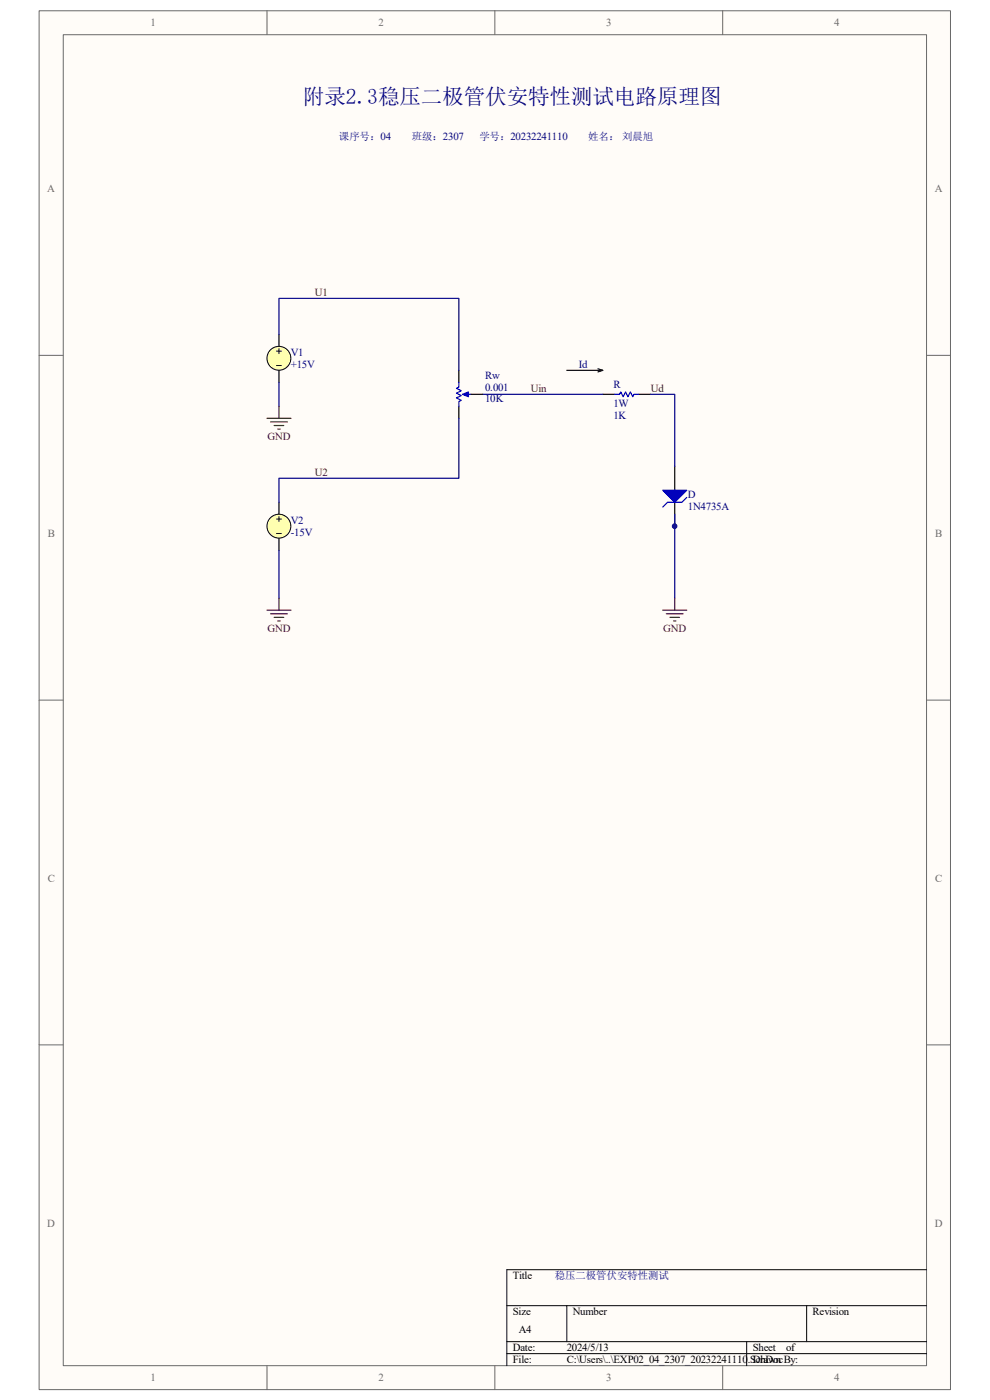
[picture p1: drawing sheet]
<svg xmlns="http://www.w3.org/2000/svg" width="210mm" height="297mm" viewBox="0 0 210 297" stroke-linecap="round" stroke-linejoin="round" font-family="sans-serif">
<path d="M8.3 2.3h193.3v292.5h-193.3z" fill="#fffcf8"/>
<path d="M8.3 2.3h193.3v292.5h-193.3z" fill="none" stroke="#696969" stroke-width=".21"/>
<path d="M13.5 7.4h183.1v282.3h-183.1z" fill="#fffcf8"/>
<g fill="none" stroke="#696969" stroke-width=".21">
<path d="M13.4 7.4h183.2v282.3h-183.2zM56.6 2.3v5M105 2.3v5M153.3 2.3v5M8.3 75.4h5.1M196.6 75.4h5M8.3 148.5h5.1M196.6 148.5h5M8.3 221.7h5.1M196.6 221.7h5M56.6 289.7v5.1M105 289.7v5.1"/>
<path d="M153.3 289.7v5.1"/>
</g>
<path d="M107.5 277h89.1M120.2 277v7.6M171.1 277v7.6M196.6 269.4h-89.1v20.3M107.5 284.6h89.1M107.5 287.2h89.1M158.4 284.6v5.1" fill="none" stroke="#000" stroke-width=".21"/>
<path d="M59.2 70.9v2.6M59.2 78.6v2.5" fill="none" stroke="#000" stroke-width=".25"/>
<circle cx="59.2" cy="76" r="2.53" fill="#ffffb0" stroke="#000" stroke-width=".21"/>
<path d="M58.7 74.5h1M58.7 77.6h1M59.2 74v1" fill="none" stroke="#000" stroke-width=".21"/>
<path d="M97.3 78.6v2.5M97.3 86.2v2.5M99.9 83.7h2.5M59.2 106.6v2.5M59.2 114.2v2.5" fill="none" stroke="#000" stroke-width=".25"/>
<path d="M97.3 81.1v1l-.5 .3 1.1 .5-1.1 .5 1.1 .5-1.1 .5 1.1 .5-.6 .3v1M98.6 83.7h1.3" fill="none" stroke="#00f" stroke-width=".25"/>
<path d="M98.1 83.7l1.3-.5v1z" fill="#00f" stroke="#00f" stroke-width=".25"/>
<circle cx="59.2" cy="111.6" r="2.53" fill="#ffffb0" stroke="#000" stroke-width=".21"/>
<path d="M58.7 110.1h1M58.7 113.2h1M59.2 109.6v1" fill="none" stroke="#000" stroke-width=".21"/>
<path d="M120.2 78.6h7.7M126.9 78.2l1 .4-1 .3M127.9 83.7h2.5M135.5 83.7h2.5M143.1 98.9v5.1M143.1 106.6v5" fill="none" stroke="#000" stroke-width=".25"/>
<path d="M130.4 83.7h1l.3-.5 .5 1 .5-1 .5 1 .5-1 .5 1 .3-.5h1M145.7 105.5l-1 1.1h-3.1l-1 1" fill="none" stroke="#00f" stroke-width=".25"/>
<path d="M140.6 104h5.1l-2.6 2.6z" fill="#00f" stroke="#00f" stroke-width=".25"/>
<g fill="none" stroke="#800000" stroke-width=".25">
<path d="M56.6 88.7h5.1M57.4 89.5h3.6M58.2 90.3h2M58.9 91h.5M59.2 86.2v2.5M56.6 129.5h5.1M57.4 130.2h3.6M58.2 131h2M58.9 131.7h.5M59.2 126.9v2.6M140.6 129.5h5.1M141.4 130.2h3.5"/>
<path d="M142.1 131h2.1M142.9 131.7h.5M143.1 126.9v2.6"/>
</g>
<path d="M59.2 70.9v-7.6h38.1v15.3M59.2 81.1v5.1M97.3 88.7v12.8h-38.1v5.1M102.4 83.7h25.5M138 83.7h5.1v15.2M59.2 116.7v10.2M143.1 109.1v17.8" fill="none" stroke="#000080" stroke-width=".25"/>
<circle cx="143.1" cy="111.6" r=".49" fill="#000080" stroke="#000080" stroke-width=".21"/>
<text font-size="4.6" fill="#000080" x="64.3" y="22">附录2.3稳压二极管伏安特性测试电路原理图</text>
<g font-size="2.3" fill="#696969">
<text x="31.9" y="5.5">1</text>
<text x="80.3" y="5.5">2</text>
<text x="128.6" y="5.5">3</text>
<text x="177" y="5.5">4</text>
<text x="10" y="40.8">A</text>
<text x="198.3" y="40.8">A</text>
<text x="10.1" y="113.9">B</text>
<text x="198.4" y="113.9">B</text>
<text x="10.1" y="187.1">C</text>
<text x="198.4" y="187.1">C</text>
<text x="10" y="260.2">D</text>
<text x="198.3" y="260.2">D</text>
<text x="31.9" y="293">1</text>
<text x="80.3" y="293">2</text>
<text x="128.6" y="293">3</text>
<text x="177" y="293">4</text>
</g>
<g font-size="2.3" fill="#800000">
<text x="66.8" y="62.7">U1</text>
<text x="112.6" y="83.1">Uin</text>
<text x="138" y="83.1">Ud</text>
<text x="56.8" y="93.3">GND</text>
<text x="66.8" y="100.9">U2</text>
<text x="56.8" y="134">GND</text>
<text x="140.7" y="134">GND</text>
</g>
<g font-size="2.3" fill="#000080">
<text x="61.7" y="75.5">V1</text>
<text x="61.7" y="78">+15V</text>
<text x="103" y="82.8">0.001</text>
<text x="103" y="80.3">Rw</text>
<text x="122.8" y="78">Id</text>
<text x="130.2" y="82.3">R</text>
<text x="103" y="85.4">10K</text>
<text x="130.2" y="88.9">1K</text>
<text x="130.2" y="86.4">1W</text>
<text x="145.9" y="105.7">D</text>
<text x="61.7" y="113.6">-15V</text>
<text x="61.7" y="111.1">V2</text>
<text x="145.9" y="108.3">1N4735A</text>
</g>
<g font-size="2.3">
<text x="108.8" y="271.4">Title</text>
<text x="108.8" y="279">Size</text>
<text x="121.5" y="279">Number</text>
<text x="172.4" y="279">Revision</text>
<text x="108.8" y="286.6">Date:</text>
<text x="110.1" y="282.8">A4</text>
<text x="120.2" y="286.6">2024/5/13</text>
<text x="159.7" y="286.6">Sheet</text>
<text x="166.8" y="286.6">of</text>
<text x="108.8" y="289.2">File:</text>
<text x="120.2" y="289.2">C:\Users\..\EXP02_04_2307_20232241110.SchDoc</text>
<text x="159.7" y="289.2">Drawn By:</text>
</g>
<g font-size="2.2" fill="#000080">
<text x="71.9" y="29.7">课序号：04</text>
<text x="87.3" y="29.7">班级：2307</text>
<text x="101.7" y="29.7">学号：20232241110</text>
<text x="124.8" y="29.7">姓名： 刘晨旭</text>
<text x="117.7" y="271.4">稳压二极管伏安特性测试</text>
</g>
</svg>
